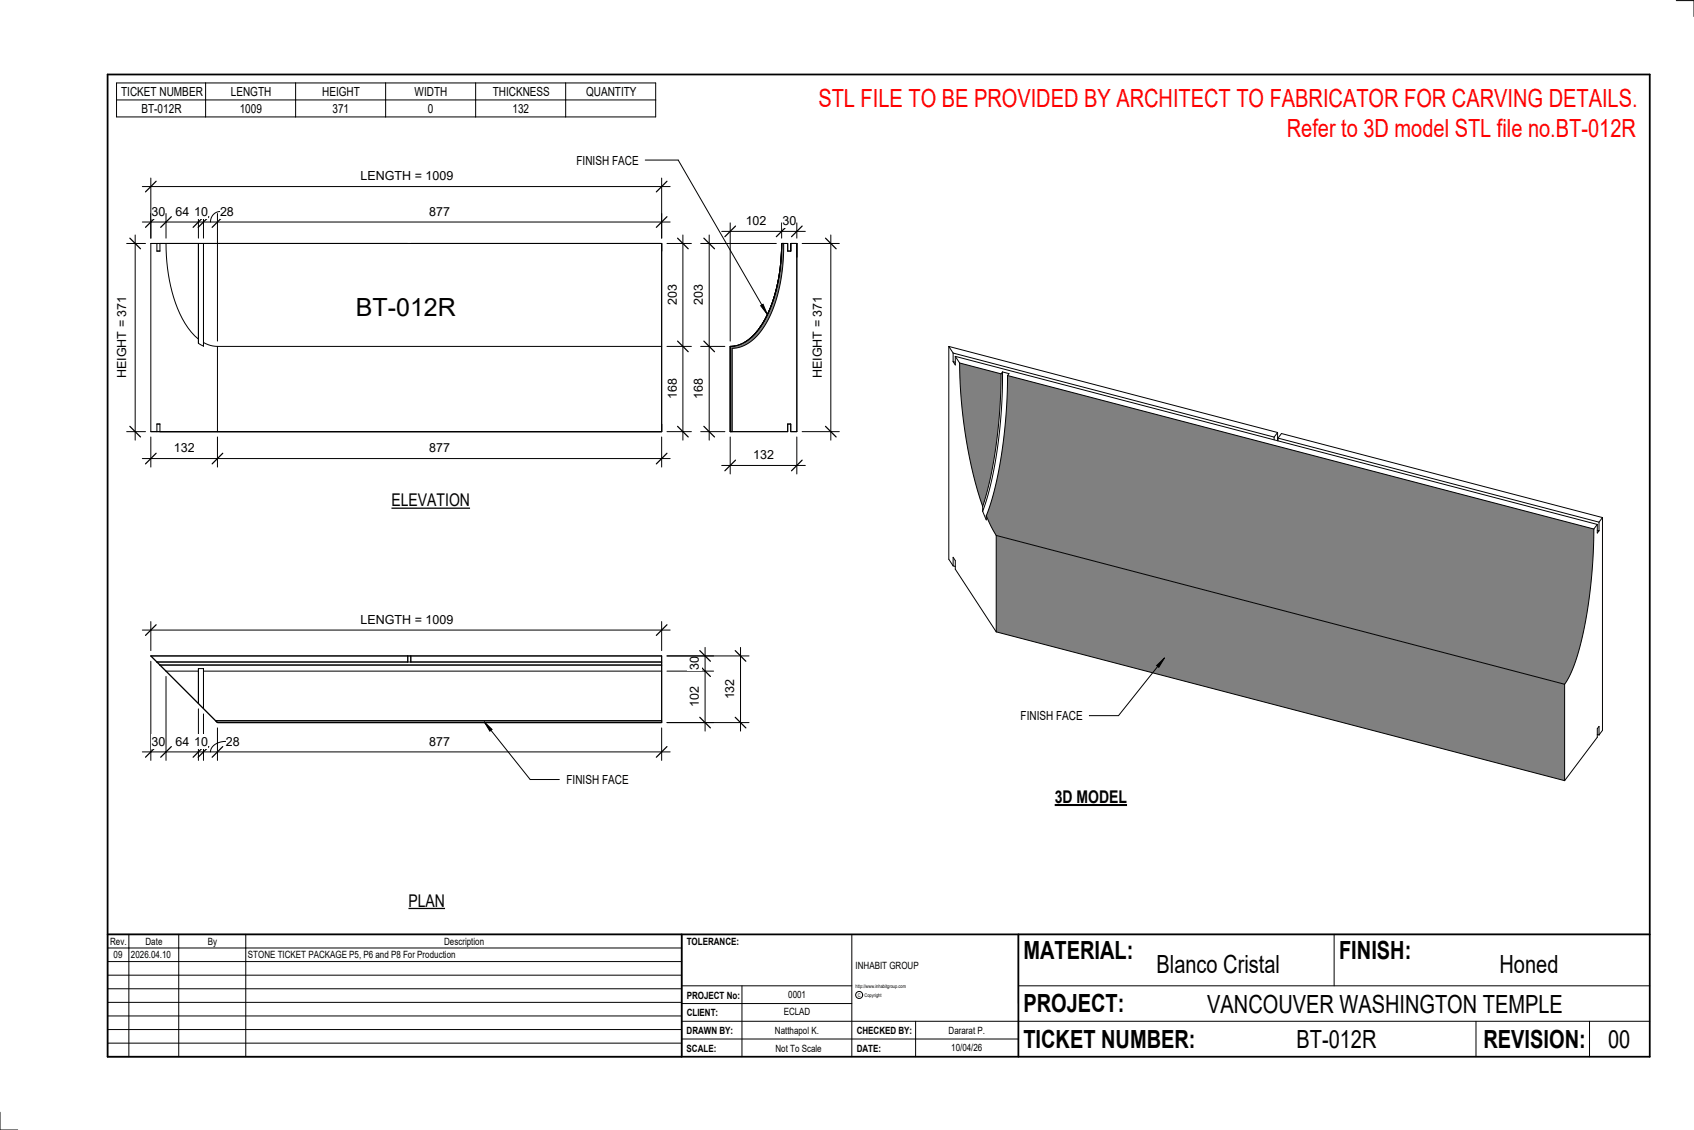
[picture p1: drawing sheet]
<svg xmlns="http://www.w3.org/2000/svg" width="914mm" height="610mm" viewBox="0 0 914 610" stroke-linecap="round" stroke-linejoin="round" font-family="sans-serif">
<g fill="#808080">
<path d="M538 289l307 80v52l-307-80z"/>
<path d="M544 203l316 82a216 216 0 0 1-12 78l-3 6-307-80-6-11a223 223 0 0 0 12-75z"/>
<path d="M518 196l22 6a240 240 0 0 1-10 71 251 251 0 0 1-12-77z"/>
</g>
<g fill="none" stroke="#000" stroke-width=".54">
<path d="M512 187v115l2 3M512 187l178 46M512 187l2 3M514 190l174 46M514 190v5M514 195h2M516 192l346 91M516 192l2 4M516 192v5l-2-2M518 196a253 253 0 0 0 12 77M518 196l22 6M540 202v16a230 230 0 0 1-10 55"/>
<path d="M541 201l-1 25a205 205 0 0 1-10 50M541 201l4 1-1 1M541 201l-1 1M544 203l-1 16a214 214 0 0 1-11 59M544 203l316 82M688 236v1M690 233v5M690 233l-2 3M690 236l2-2 173 45M690 236l173 46M690 236v2M530 276l2 4v-2"/>
<path d="M530 273v3M532 278l6 11M865 279v115l-2 2M865 279l-2 3M538 289v52M538 289l307 80M860 285l-1 26-3 24a98 98 0 0 1-11 34M862 283l-2 2M862 283v5l1-2M862 286h1M863 282v4M514 305v-4l2 1v5l22 34"/>
<path d="M514 305l2 1M538 341l307 80M845 369v52M862 396h1M863 396v-4l-1 1v5l-17 23"/>
</g>
<path d="M422 131h1a76 76 0 0 1-14 49l-4 4a18 18 0 0 1-10 4v45h-1v-46a25 25 0 0 0 20-17 91 91 0 0 0 8-39z" fill="#7c7c7c"/>
<g fill="none" stroke="#000" stroke-width=".54">
<path d="M81 131h276v102h-276zM85 131v4h1v-4M90 131a79 79 0 0 0 13 48l4 4M357 131v56h-240M422 138l-1 3M422 138l-1 11-2 8M422 138l-1 6M422 135v3M422 131v4M422 131l-1 11-1 9M422 131l-1 12-1 11a51 51 0 0 1-17 30 16 16 0 0 1-9 3M422 131h3v4h2v-4h3v102h-3v-4h-2v4h-31v-46"/>
<path d="M423 131l-1 14-2 12a48 48 0 0 1-16 28 17 17 0 0 1-9 3v45M418 159v1M419 157l-1 3M419 156l-1 3M419 155v2M420 152l-1 4M420 151v3M420 151l-1 4M420 149v3M421 145l-1 6M421 145v2M421 142v3"/>
<path d="M408 179l-2 3M409 178l-1 1M410 177l-2 2M410 176l-2 3M411 175l-1 1M412 175l-2 2M412 174l-1 1M412 173l-2 3M413 172l-1 1M414 170l-2 4M414 170l-2 3M414 170v-1l-1 3"/>
<path d="M415 168l-1 2M415 167l-1 3M416 167l-1 2v-2M416 166l-1 1M416 166l1-2-2 3M417 164l-2 3M417 163v1M417 162l1-1-1 2M418 161l-1 3M418 160l-1 4M107 183v-52v54M107 185l3 2"/>
<path d="M107 183v2M110 185v-54v56M110 185l4 1 3 1M110 185v2M117 187v46M404 183l-1 1M406 182l-1 1a17 17 0 0 1-11 4M406 181l-1 2M407 181l-1 1M85 233v-4h1v4"/>
</g>
<path d="M116 389h241v1h-240z" fill="#7c7c7c"/>
<g fill="none" stroke="#000" stroke-width=".54">
<path d="M394 236v20M430 236v20M390 251h45M85 357h272M220 354v3M222 354v3M357 359h-271l31 31M90 362l17 18M90 362l-9-8h276v36M90 362h17M107 362v18M107 361v19"/>
<path d="M107 380l3 2M107 362v-1h3v1M110 361v21M110 362v20M110 362h247v28M110 382l7 8M116 389h241M117 390h240"/>
</g>
<path d="M397 248l-6 6M433 248l-6 6" fill="none" stroke="#000" stroke-width=".67"/>
<path d="M407 242h11v7h-11z" fill="#fff"/>
<path d="M433 131h20M448 127v110M433 233h20" fill="none" stroke="#000" stroke-width=".54"/>
<path d="M446 128l5 6M446 230l5 6" fill="none" stroke="#000" stroke-width=".67"/>
<path d="M438 160h7v44h-7z" fill="#fff"/>
<path d="M390 125h45M394 120v64M422 120v8M430 120v8" fill="none" stroke="#000" stroke-width=".54"/>
<path d="M397 122l-6 6M425 122l-6 6M433 122l-6 6" fill="none" stroke="#000" stroke-width=".67"/>
<g fill="#fff">
<path d="M422 115h8v8h-8z"/>
<path d="M403 115h11v8h-11z"/>
</g>
<path d="M378 131h41M383 127v110M378 187h13M378 233h13" fill="none" stroke="#000" stroke-width=".54"/>
<path d="M380 128l6 6M380 184l6 6M380 230l6 6" fill="none" stroke="#000" stroke-width=".67"/>
<g fill="#fff">
<path d="M373 204h8v11h-8z"/>
<path d="M373 154h8v11h-8z"/>
<path d="M192 159h54v15h-54z"/>
</g>
<path d="M77 120h285M81 115v13M90 115v13M107 115v13M110 115v13M117 115v69M119 114a5 5 0 0 0-5 6M357 115v13" fill="none" stroke="#000" stroke-width=".54"/>
<path d="M84 117l-5 6M92 117l-5 6M110 117l-6 6M113 117l-6 6M120 117l-5 6M360 117l-6 6" fill="none" stroke="#000" stroke-width=".67"/>
<g fill="#fff">
<path d="M82 110h7v8h-7z"/>
<path d="M95 110h7v8h-7z"/>
<path d="M105 110h7v8h-7z"/>
<path d="M119 110h7v8h-7z"/>
<path d="M232 110h11v8h-11z"/>
</g>
<path d="M81 96v32M357 96v32M77 101h285" fill="none" stroke="#000" stroke-width=".54"/>
<path d="M84 98l-5 6M360 98l-6 6" fill="none" stroke="#000" stroke-width=".67"/>
<path d="M195 91h49v8h-49z" fill="#fff"/>
<path d="M360 131h13M369 127v110M360 187h13M360 233h13" fill="none" stroke="#000" stroke-width=".54"/>
<path d="M366 128l5 6M366 184l5 6M366 230l5 6" fill="none" stroke="#000" stroke-width=".67"/>
<g fill="#fff">
<path d="M359 154h8v11h-8z"/>
<path d="M359 204h8v11h-8z"/>
</g>
<path d="M68 131h11M73 127v110M68 233h11" fill="none" stroke="#000" stroke-width=".54"/>
<path d="M70 128l6 6M70 230l6 6" fill="none" stroke="#000" stroke-width=".67"/>
<path d="M62 160h8v44h-8z" fill="#fff"/>
<path d="M81 236v16M117 236v16M357 236v16M77 247h285" fill="none" stroke="#000" stroke-width=".54"/>
<path d="M84 245l-5 5M120 245l-5 5M360 245l-6 5" fill="none" stroke="#000" stroke-width=".67"/>
<g fill="#fff">
<path d="M94 238h11v8h-11z"/>
<path d="M232 238h11v8h-11z"/>
</g>
<path d="M81 357v53M90 365v45M107 382v28M110 385v25M117 393v17M122 400a7 7 0 0 0-8 6M357 393v17M77 406h285" fill="none" stroke="#000" stroke-width=".54"/>
<path d="M84 403l-5 5M92 403l-5 5M110 403l-6 5M113 403l-6 5M120 403l-5 5M360 403l-6 5" fill="none" stroke="#000" stroke-width=".67"/>
<g fill="#fff">
<path d="M82 396h7v8h-7z"/>
<path d="M95 396h7v8h-7z"/>
<path d="M105 396h7v8h-7z"/>
<path d="M122 396h7v8h-7z"/>
<path d="M232 396h11v8h-11z"/>
</g>
<path d="M77 340h285M81 335v16M357 335v16" fill="none" stroke="#000" stroke-width=".54"/>
<path d="M84 337l-5 6M360 337l-6 6" fill="none" stroke="#000" stroke-width=".67"/>
<path d="M195 330h49v8h-49z" fill="#fff"/>
<path d="M360 354h25M381 349v45M360 362h25M360 390h25" fill="none" stroke="#000" stroke-width=".54"/>
<path d="M378 359l5 6M378 351l5 6M378 387l5 6" fill="none" stroke="#000" stroke-width=".67"/>
<g fill="#fff">
<path d="M371 354h8v8h-8z"/>
<path d="M371 370h8v11h-8z"/>
</g>
<path d="M360 354h44M400 349v45M360 390h44" fill="none" stroke="#000" stroke-width=".54"/>
<path d="M397 351l6 6M397 387l6 6" fill="none" stroke="#000" stroke-width=".67"/>
<path d="M390 366h8v11h-8z" fill="#fff"/>
<g fill="none" stroke="#000" stroke-width=".54">
<path d="M905 0h9v9M460 504v66M720 504v28M891 504h-341v37M368 532h92M401 532v38M550 532h341M368 551h523M368 541h92M494 551v19M797 551v19M858 551v19"/>
<path d="M368 561h182M0 600v10h10"/>
<circle cx="464" cy="537" r="1.9"/>
</g>
<path d="M58 40h833v530h-833zM58 504h833M368 504v66M550 504v66" fill="none" stroke="#000" stroke-width=".96"/>
<g fill="#fff">
<path d="M652 534h192v15h-192z"/>
<path d="M513 562h17v6h-17z"/>
<path d="M425 533h10v6h-10z"/>
<path d="M423 543h15v6h-15z"/>
<path d="M418 553h24v6h-24z"/>
<path d="M624 513h68v15h-68z"/>
<path d="M809 513h33v15h-33z"/>
<path d="M512 553h20v6h-20z"/>
<path d="M700 553h43v15h-43z"/>
<path d="M442 45h443v16h-443z"/>
<path d="M868 553h12v15h-12z"/>
<path d="M61 512h5v6h-5z"/>
</g>
<path d="M58 504h310v66h-310zM58 519h310M58 511h310M70 504v66M96 504v66M133 504v66M58 533h310M58 526h310M58 555h310M58 548h310M58 541h310M58 563h310" fill="none" stroke="#000" stroke-width=".54"/>
<path d="M211 265h43v10h-43z" fill="#fff"/>
<path d="M211 274h43" fill="none" stroke="#000" stroke-width=".69" stroke-linecap="butt"/>
<path d="M220 481h20v10h-20z" fill="#fff"/>
<path d="M220 490h20" fill="none" stroke="#000" stroke-width=".69" stroke-linecap="butt"/>
<path d="M569 424h40v12h-40z" fill="#fff"/>
<path d="M569 434h39" fill="none" stroke="#000" stroke-width="1.1" stroke-linecap="butt"/>
<path d="M695 62h190v15h-190z" fill="#fff"/>
<path d="M411 165l1-1 2 5z" fill="#000"/>
<path d="M348 86h18l48 83M411 165l1-1 2 5z" fill="none" stroke="#000" stroke-width=".54"/>
<path d="M311 83h33v7h-33z" fill="#fff"/>
<path d="M261 389l5 5h-2z" fill="#000"/>
<path d="M261 389l5 5h-2zM261 389l25 32h16" fill="none" stroke="#000" stroke-width=".54"/>
<path d="M306 417h33v7h-33z" fill="#fff"/>
<path d="M624 359l4-4-2 5zM628 355l-24 31h-16" fill="none" stroke="#000" stroke-width=".54"/>
<path d="M624 359l4-4-2 5z" fill="#000"/>
<path d="M551 382h33v8h-33z" fill="#fff"/>
<path d="M63 45h291v18h-291zM63 54h291M111 45v18M160 45v18M208 45v18M257 45v18M305 45v18" fill="none" stroke="#000" stroke-width=".54"/>
<g font-size="13.5" fill="#f00">
<text x="442" y="58">STL FILE TO BE PROVIDED BY ARCHITECT TO FABRICATOR FOR CARVING DETAILS.</text>
<text x="695" y="74">Refer to 3D model STL file no.BT-012R</text>
</g>
<g font-size="13.5">
<text x="192" y="171">BT-012R</text>
<text x="552" y="517">MATERIAL:</text>
<text x="723" y="517">FINISH:</text>
<text x="624" y="525">Blanco Cristal</text>
<text x="809" y="525">Honed</text>
<text x="552" y="546">PROJECT:</text>
<text x="652" y="546">VANCOUVER WASHINGTON TEMPLE</text>
<text x="552" y="565">TICKET NUMBER:</text>
<text x="700" y="565">BT-012R</text>
<text x="801" y="565">REVISION:</text>
<text x="868" y="565">00</text>
</g>
<g font-size="9.4">
<text x="211" y="273">ELEVATION</text>
<text x="569" y="433">3D MODEL</text>
<text x="220" y="489">PLAN</text>
</g>
<g font-size="6.7">
<text x="65" y="52">TICKET NUMBER</text>
<text x="125" y="52">LENGTH</text>
<text x="174" y="52">HEIGHT</text>
<text x="224" y="52">WIDTH</text>
<text x="266" y="52">THICKNESS</text>
<text x="316" y="52">QUANTITY</text>
<text x="76" y="61">BT-012R</text>
<text x="129" y="61">1009</text>
<text x="179" y="61">371</text>
<text x="231" y="61">0</text>
<text x="277" y="61">132</text>
<text x="311" y="89">FINISH FACE</text>
<text x="195" y="97">LENGTH = 1009</text>
<text x="82" y="116">30</text>
<text x="95" y="116">64</text>
<text x="105" y="116">10</text>
<text x="119" y="116">28</text>
<text x="232" y="116">877</text>
<text x="403" y="121">102</text>
<text x="422" y="121">30</text>
<text x="365" y="165" transform="rotate(-90 365 165)">203</text>
<text x="379" y="165" transform="rotate(-90 379 165)">203</text>
<text x="68" y="204" transform="rotate(-90 68 204)">HEIGHT = 371</text>
<text x="444" y="204" transform="rotate(-90 444 204)">HEIGHT = 371</text>
<text x="365" y="215" transform="rotate(-90 365 215)">168</text>
<text x="379" y="215" transform="rotate(-90 379 215)">168</text>
<text x="94" y="244">132</text>
<text x="232" y="244">877</text>
<text x="407" y="248">132</text>
<text x="195" y="337">LENGTH = 1009</text>
<text x="377" y="362" transform="rotate(-90 377 362)">30</text>
<text x="396" y="377" transform="rotate(-90 396 377)">132</text>
<text x="377" y="381" transform="rotate(-90 377 381)">102</text>
<text x="551" y="388">FINISH FACE</text>
<text x="82" y="402">30</text>
<text x="95" y="402">64</text>
<text x="105" y="402">10</text>
<text x="122" y="402">28</text>
<text x="232" y="402">877</text>
<text x="306" y="423">FINISH FACE</text>
</g>
<g font-size="5.4">
<text x="59" y="510">Rev.</text>
<text x="79" y="510">Date</text>
<text x="112" y="510">By</text>
<text x="240" y="510">Description</text>
<text x="371" y="510">TOLERANCE:</text>
<text x="61" y="517">09</text>
<text x="71" y="517">2026.04.10</text>
<text x="134" y="517">STONE TICKET PACKAGE P5, P6 and P8 For Production</text>
<text x="462" y="523">INHABIT GROUP</text>
<text x="371" y="539">PROJECT No:</text>
<text x="425" y="538">0001</text>
<text x="371" y="548">CLIENT:</text>
<text x="423" y="548">ECLAD</text>
<text x="371" y="558">DRAWN BY:</text>
<text x="418" y="558">Natthapol K.</text>
<text x="462" y="558">CHECKED BY:</text>
<text x="512" y="558">Dararat P.</text>
<text x="371" y="567">SCALE:</text>
<text x="419" y="567">Not To Scale</text>
<text x="462" y="567">DATE:</text>
<text x="513" y="567">10/04/26</text>
</g>
<g font-size="2.7">
<text x="462" y="533">http://www.inhabitgroup.com</text>
<text x="463" y="538">C</text>
<text x="467" y="538">Copyright</text>
</g>
</svg>
